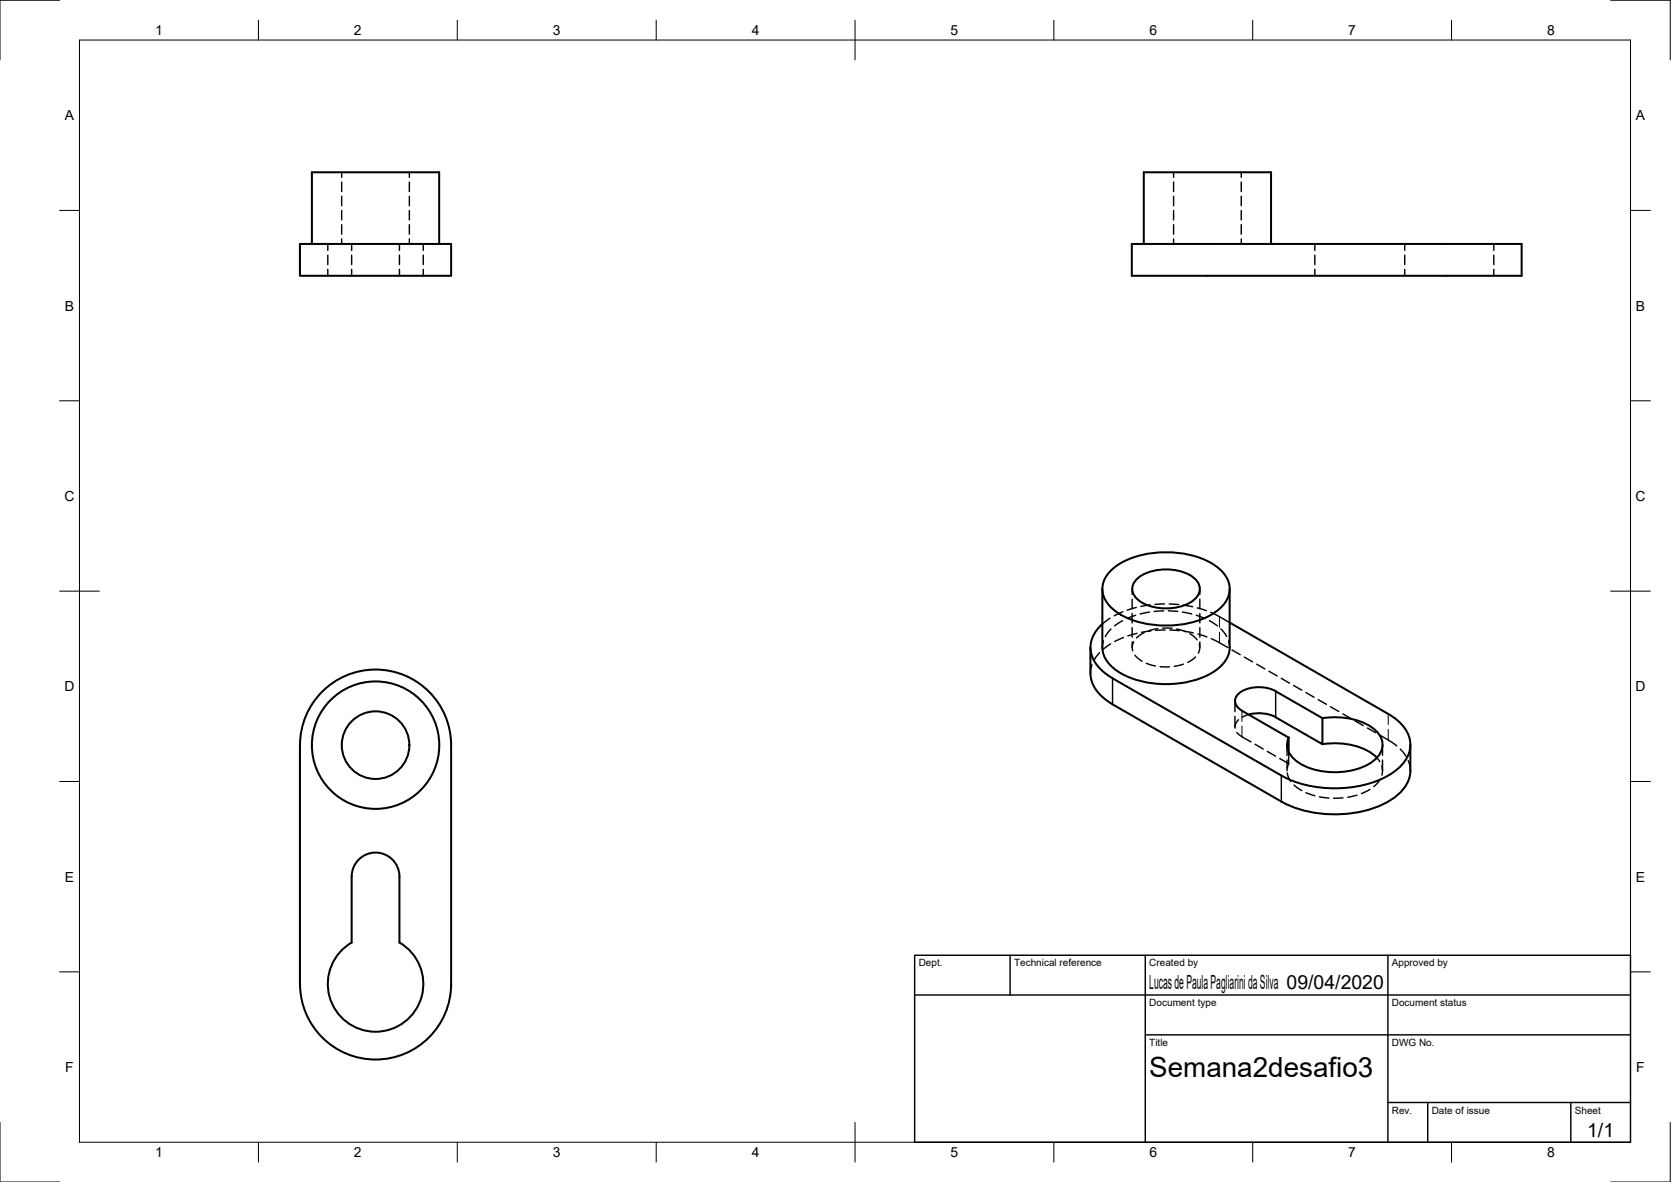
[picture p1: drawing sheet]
<svg xmlns="http://www.w3.org/2000/svg" width="420mm" height="297mm" viewBox="0 0 420 297" stroke-linecap="round" stroke-linejoin="round" font-family="sans-serif">
<!-- layer: Hidden -->
<g fill="none" stroke="#000" stroke-width=".36">
<path d="M85.9 43.3v1.3M85.9 45.7v2.4M85.9 49.3v2.4M85.9 52.9v2.4M85.9 56.5v2.4M102.9 43.3v1.3M102.9 45.7v2.4M102.9 49.3v2.4M102.9 52.9v2.4M102.9 56.5v2.4M295.1 43.3v1.3M295.1 45.7v2.4"/>
<path d="M295.1 49.3v2.4M295.1 52.9v2.4M295.1 56.5v2.4M312.1 43.3v1.3M312.1 45.7v2.4M312.1 49.3v2.4M312.1 52.9v2.4M312.1 56.5v2.4M82.4 61.3v1.6M82.4 64.1v2.4M82.4 67.7v1.6M85.9 60v1.3"/>
<path d="M88.4 61.3v1.6M88.4 64.1v2.4M88.4 67.7v1.6M100.4 61.3v1.6M100.4 64.1v2.4M100.4 67.7v1.6M102.9 60v1.3M106.4 61.3v1.6M106.4 64.1v2.4M106.4 67.7v1.6M295.1 60v1.3M312.1 60v1.3"/>
<path d="M330.6 61.3v1.6M330.6 64.1v2.4M330.6 67.7v1.6M353.2 61.3v1.6M353.2 64.1v2.4M353.2 67.7v1.6M375.6 61.3v1.6M375.6 64.1v2.4M375.6 67.7v1.6M279.1 155.3l-1.9 1.5M279.4 158.1l-1.5 1.9M282.3 156l-2.1 1.3"/>
<path d="M282.3 153.7l-2.1 1.1M284.7 148v1.4M284.7 150.6v2.4M284.7 154.2v2.4M284.7 157.7v2.4M285.5 154.6l-2.2 .9M285.7 152.7l-2.3 .6M285.9 159.2l-2.3 .6M287.7 159l-1.9 1.3M289 153.8l-2.3 .5M289.2 152l-2.3 .4M289.4 158.5l-2.4 .4"/>
<path d="M291.1 158l-2.3 .5M292.3 157.8l2.4 .1M292.6 153.5l-2.4 .2M292.8 151.8l-2.4 .1M292.9 158.3l-2.3 .1M293.8 153.5l2.3 .2M294 151.8l2.4 .1M294.1 158.3l2.4 .2M295.8 158.1l2.3 .6M297.3 153.8l2.4 .5M297.5 152.1l2.4 .4M297.7 158.6l2.3 .5"/>
<path d="M299.2 159.2l1.8 1.6M300.8 154.6l2.2 .9M301 152.8l2.3 .7M301.2 159.3l2.3 .8M301.7 148v1.4M301.7 150.6v2.4M301.7 154.2v2.4M301.7 157.7v2.4M304.1 156l2 1.3M304.4 153.9l4.8 2.5M307 158.1l1.4 1.8M274.6 167l-.4 2.3"/>
<path d="M276.5 164l-1.4 2M277.5 161l-.3 1.7M279.3 161.8l-2 1.4M282.5 160.2l-2.2 1M284.7 161.3v1.4M285.1 161.3l-.4 1.1 .1 1.2M285.4 164.6l1.8 1.6M288.2 166.7l2.3 .7M291.7 167.5l2.4 .1M297.6 166.9l-2.3 .6M300.6 165.1l-1.9 1.4M301.5 161.8l.2 1-.4 1.3"/>
<path d="M301.7 161.3v1.4M304.6 160.5l4.1 2.2M308.9 161l.3 1.7M309.8 163.3l2 1.2M310.5 176.2v2.6M312.9 165.1l2 1.2M314 179.6l-1.6 .6M316 166.9l2 1.2M319.1 168.7l2 1.2M322.2 170.5l2 1.2M325.3 172.3l2 1.1M328.4 174l2 1.2"/>
<path d="M331.4 175.8l2.1 1.2M334.5 177.6l2.1 1.2M337.7 179.4l2 1.2M310.5 180v2.7M311 184.1l.8 .8 2.7 1.5M311.4 180.9l-.7 1-.2 1.1M315.6 187l2 1.2M318.7 188.8l2 1.2M321.8 190.6l2.2 1.3M323.6 187.2v2.6M323.6 191v2.7M323.7 194.2l.3 1.1 .6 1.1"/>
<path d="M324 191.9l-.3 1.1M324 188.9v3M325.4 197.3l1.9 1.4M328.4 199.2l2.2 .8M340.7 181.2l2.1 1.2M341.2 199.8l-2.3 .5M343.8 183l2.1 1.1M344.5 198.4l-2.2 1M346.2 190.4l.7 1M346.9 184.7l4.3 2.7M347 195.9l-1.6 1.8M347.4 192.5l.2 1.2-.1 1.1"/>
<path d="M347.6 187.2v2.6M347.6 191v2.7M352.1 188.2l1.5 1.9M354.1 191.2l.4 1.1 .1 1.4M331.8 200.2l2.3 .4M337.7 200.5l-2.4 .1"/>
</g>
<!-- layer: Visible -->
<g fill="none" stroke="#000" stroke-width=".51">
<path d="M75.4 61.3h38v8h-38zM78.4 61.3v-18h32v18M284.6 61.3h98v8h-98zM287.6 61.3v-18h32v18M277.2 148v14.7M277.2 156.8a7.4 7.4 0 0 0 .2 12l2.4 1.7 42.4 24.4M279.6 143.1a21.6 21.6 0 0 1 16-4.2 18.3 18.3 0 0 1 12.1 5.2 6 6 0 0 1-.9 8.7 21.6 21.6 0 0 1-16.1 4.3 18.3 18.3 0 0 1-12-5.2 6 6 0 0 1 .9-8.8zM285.6 145.8a12 12 0 0 1 11.6-2.1 6.1 6.1 0 0 1 4.4 3.5 3.9 3.9 0 0 1-2.4 4.3 12.9 12.9 0 0 1-12.9-.6 3.3 3.3 0 0 1-.7-5.1zM309.2 156.4l39.9 23a10 10 0 0 1 5.5 7.2 8.2 8.2 0 0 1-4.2 7.4 28.4 28.4 0 0 1-20.7 3.6 24.4 24.4 0 0 1-7.5-2.7M309.2 148v14.7M81 173.8a19 19 0 0 1 20.7-4.1 19 19 0 0 1 11.7 17.6v60a19 19 0 0 1-19 19 19 19 0 0 1-19-19v-60a18.9 18.9 0 0 1 5.6-13.5zM274.2 162.7v6.6"/>
<path d="M274.2 169.2a9.5 9.5 0 0 0 5.6 7.8l42.4 24.4M277.2 162.7a8.3 8.3 0 0 0 5.3 6.8 25.1 25.1 0 0 0 22.6-.6 7.9 7.9 0 0 0 4.1-6.2M314 179.6a9.6 9.6 0 0 1 6.8 .6M320.8 173.7l11.7 6.8v6.5l-11.7-6.7M320.8 173.7a9.1 9.1 0 0 0-9.2 .5 2.49 2.49 0 0 0-1 2.4 2.49 2.49 0 0 0 1.7 2l11.7 6.8M324 185.4v3.5M332.5 187a17.6 17.6 0 0 1 13 2.7l.7 .7M332.5 180.5a16.7 16.7 0 0 1 13.5 3.2 4.7 4.7 0 0 1-.9 7.7 18.3 18.3 0 0 1-18.8 .1 4.9 4.9 0 0 1-2.3-6.1M354.6 187.2v6.5a9 9 0 0 1-4.7 7.2 29.5 29.5 0 0 1-27.7 .5M90.2 216a6 6 0 0 1 6.5-1.3 6 6 0 0 1 3.7 5.6v16.6a12 12 0 0 1 3.3 18.1 12 12 0 0 1-18.4 0 12 12 0 0 1 3.1-18.1v-16.6a6 6 0 0 1 1.8-4.3z"/>
<circle cx="94.4" cy="187.3" r="8.5"/>
<circle cx="94.4" cy="187.3" r="16"/>
</g>
<!-- layer: Visible Narrow -->
<path d="M279.7 170.5v6.5M320.8 173.7v6.6M322.2 194.9v6.5" fill="none" stroke="#000" stroke-width=".36"/>
<!-- layer: Hidden Narrow -->
<path d="M306.6 155v2.7M306.6 158.8v2.7M312.3 178.6v2.7M349.1 179.4v2.7M312.3 182.5v2.7M349.1 183.3v2.7" fill="none" stroke="#000" stroke-width=".25"/>
<!-- layer: Border -->
<g fill="none" stroke="#000" stroke-width=".25">
<path d="M15 .1h-15v15M20 10.1h390v276.9h-390zM65 5.1v5M115 5.1v5M165 5.1v5M215 5.1v10M265 5.1v5M315 5.1v5M365 5.1v5M405 .1h15v15M15 52.9h5M410 52.9h5"/>
<path d="M15 100.7h5M410 100.7h5M15 148.6h10M405 148.6h10M15 196.4h5M410 196.4h5M15 244.2h5M410 244.2h5M0 282.1v14.9h15M65 287v5M115 287v5M165 287v5"/>
<path d="M215 282.1v9.9M265 287v5M315 287v5M365 287v5M420 282.1v14.9h-15"/>
</g>
<!-- layer: TitleBlock -->
<path d="M230 240.1h180v46.9h-180zM230 250h180M254 240.1v9.9M288 240.1v46.9M349 240.1v46.9M288 260.1h122M349 277.1h61M359 277.1v9.9M395 277.1v9.9" fill="none" stroke="#000" stroke-width=".36"/>
<text font-size="7" x="289" y="270.6">Semana2desafio3</text>
<g font-size="4.9">
<text x="289" y="248.5">Lucas de Paula Pagliarini da Silva 09/04/2020</text>
<text x="399.1" y="285.7">1/1</text>
</g>
<g font-size="3.5">
<text x="39" y="8.8">1</text>
<text x="89" y="8.8">2</text>
<text x="139" y="8.8">3</text>
<text x="189" y="8.8">4</text>
<text x="239" y="8.8">5</text>
<text x="289" y="8.8">6</text>
<text x="339" y="8.8">7</text>
<text x="389" y="8.8">8</text>
<text x="16.3" y="30.2">A</text>
<text x="411.3" y="30.2">A</text>
<text x="16.3" y="78">B</text>
<text x="411.3" y="78">B</text>
<text x="16.2" y="125.9">C</text>
<text x="411.2" y="125.9">C</text>
<text x="16.2" y="173.7">D</text>
<text x="411.2" y="173.7">D</text>
<text x="16.3" y="221.6">E</text>
<text x="411.3" y="221.6">E</text>
<text x="16.4" y="269.4">F</text>
<text x="411.4" y="269.4">F</text>
<text x="39" y="290.8">1</text>
<text x="89" y="290.8">2</text>
<text x="139" y="290.8">3</text>
<text x="189" y="290.8">4</text>
<text x="239" y="290.8">5</text>
<text x="289" y="290.8">6</text>
<text x="339" y="290.8">7</text>
<text x="389" y="290.8">8</text>
</g>
<g font-size="2.5">
<text x="231" y="242.9">Dept.</text>
<text x="255" y="242.9">Technical reference</text>
<text x="289" y="242.9">Created by</text>
<text x="350" y="242.9">Approved by</text>
<text x="289" y="252.8">Document type</text>
<text x="350" y="252.8">Document status</text>
<text x="289" y="262.9">Title</text>
<text x="350" y="262.9">DWG No.</text>
<text x="350" y="279.9">Rev.</text>
<text x="360" y="279.9">Date of issue</text>
<text x="396" y="279.9">Sheet</text>
</g>
</svg>
